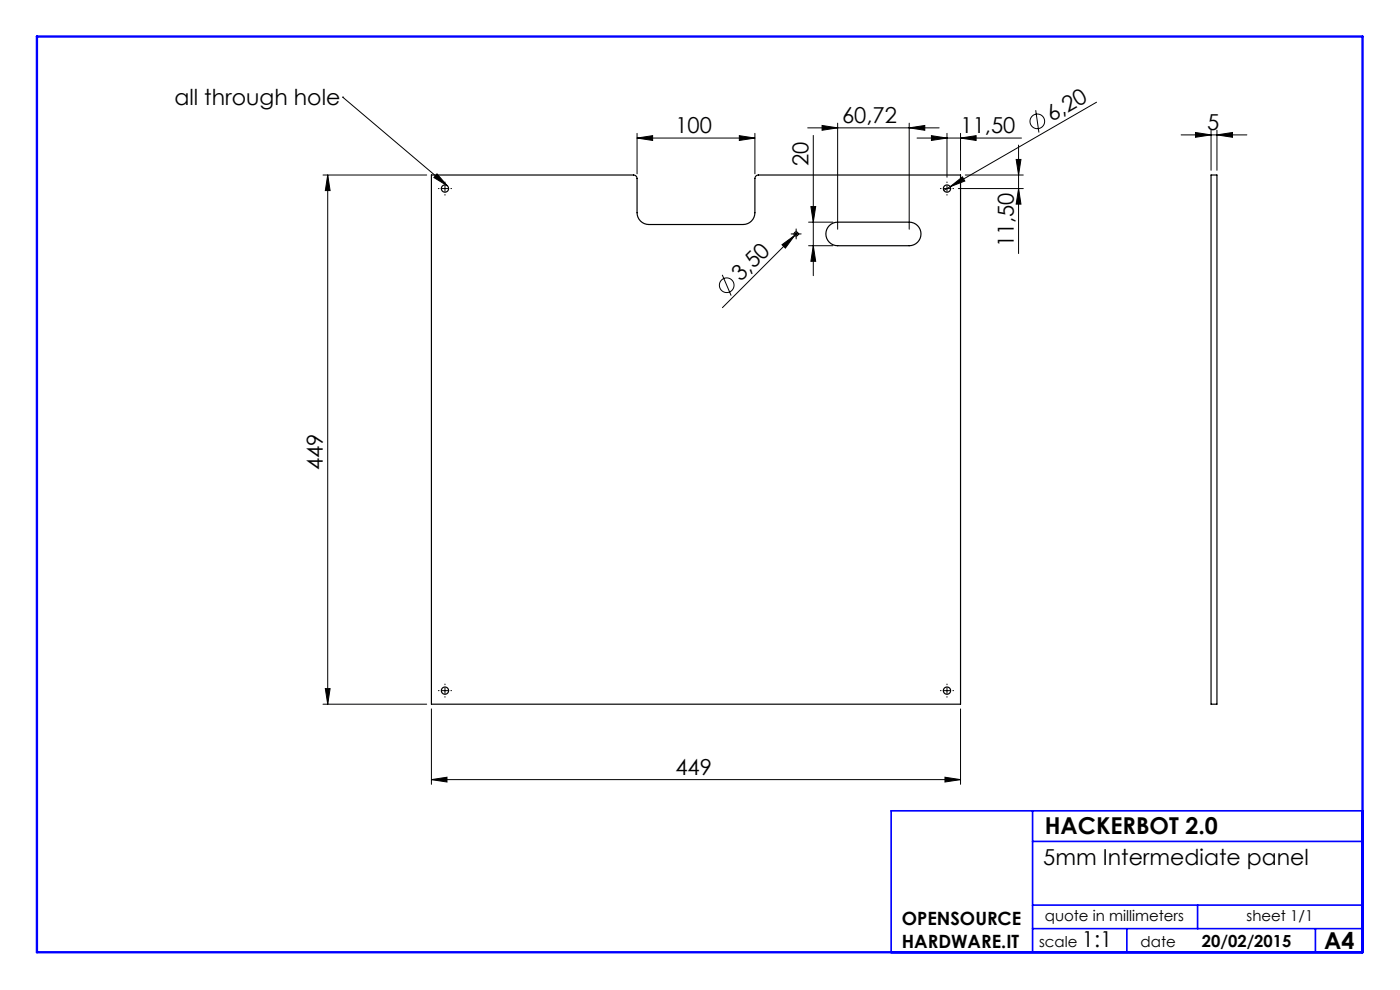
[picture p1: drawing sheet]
<svg xmlns="http://www.w3.org/2000/svg" width="297mm" height="210mm" viewBox="0 0 297 210" stroke-linecap="round" stroke-linejoin="round" font-family="sans-serif">
<g fill="none" stroke="#000" stroke-width=".21">
<path d="M68.5 37.1h22M69.5 37.1v112.3M69.5 37.1l.5 3.3h-1zM72.7 20.6h.1M72.7 20.6l22.2 18.8M92.7 36.9l2.2 2.5-2.9-1.7zM93.8 40h1.2M94.4 39.4v1.2M135.1 29.3l3.3-.5v1zM135.1 28.3v8.6M135.1 29.3h25M156.8 28.8l3.3 .5-3.3 .5z"/>
<path d="M160.1 28.3v8.6M171.4 27.1h27.8M172.5 28.7v29.8M174.4 26.6l3.3 .5-3.3 .5zM177.7 26.1v22.5M192.9 27.1l3.3-.5v1zM192.9 26.1v22.5M194.5 29.3h22.2M197.6 28.8l3.3 .5-3.3 .5zM200.3 40h1.2M200.9 28.3v9.3M200.9 39.4v1.2"/>
<path d="M201.6 39.6l2.6-2.1 .5 .9zM201.6 39.6l-1.4 .8M203.3 40h13.8M203.8 29.3l3.3-.5v1zM203.8 28.3v7.8M204.8 37.1h12.3M215.6 33.8h1l-.5 3.3zM216.1 30.8v23M216.1 40l.5 3.3h-1zM219.7 23.4l.7 4.7M232.6 21.7l-31 17.9M250.6 28.6h13.9"/>
<path d="M253.6 28.1l3.3 .5-3.3 .5zM256.9 27.6v8.5M258.2 28.6l3.3-.5v1zM258.2 27.6v8.5M153.2 58.3l1.9 4.4M165.9 51.9l2.7-2-2 2.7zM168.3 49.6h1.2M168.9 49v1.2M169.2 49.3l-15.9 16M171.5 47.1h5.2M171.5 52.1h5.2M172 43.8h1l-.5 3.3z"/>
<path d="M172.5 52.1l.5 3.3h-1zM68.5 149.4h22M69 146.1h1l-.5 3.3zM91.5 150.4v16M93.8 146.5h1.2M94.4 145.9v1.2M200.3 146.5h1.2M200.9 145.9v1.2M203.8 150.4v16M91.5 165.4l3.3-.5v1zM91.5 165.4h112.3M200.5 164.9l3.3 .5-3.3 .5z"/>
<circle cx="220.1" cy="25.7" r="1.56"/>
<circle cx="154.2" cy="60.5" r="1.56"/>
</g>
<g fill="none" stroke="#000" stroke-width=".21" stroke-dasharray="15.2 1.3 1.3 1.3">
<path d="M93.1 40h-.1M94.4 38.7v-.1M95.6 40h.2M199.6 40h-.1M200.9 38.7v-.1M202.1 40h.2M94.4 41.2v.2M168.3 49.6h-.5M168.9 49v-.4M168.9 50.2v.5M169.5 49.6h.5M200.9 41.2v.2"/>
<path d="M93.1 146.5h-.1M94.4 145.2v-.1M94.4 147.7v.2M95.6 146.5h.2M199.6 146.5h-.1M200.9 145.2v-.1M200.9 147.7v.2M202.1 146.5h.2"/>
</g>
<path d="M219.1 172v30M219.1 178.5h70M289.1 172h-100v30M219.1 197h70M219.1 192h70M239.1 197v5M254.1 192v5M279.1 197v5" fill="none" stroke="#00f" stroke-width=".35"/>
<path d="M7.8 7.7h281.3v194.3h-281.3z" fill="none" stroke="#00f" stroke-width=".5"/>
<g fill="#000">
<path d="M92.7 36.9l2.2 2.5-2.9-1.7zM201.6 39.6l2.6-2.1 .5 .9zM165.9 51.9l2.7-2-2 2.7z"/>
<path d="M69.5 37.1l.5 3.3h-1zM69 146.1h1l-.5 3.3zM172 43.8h1l-.5 3.3zM172.5 52.1l.5 3.3h-1z"/>
<path d="M135.1 29.3l3.3-.5v1zM156.8 28.8l3.3 .5-3.3 .5z"/>
<path d="M174.4 26.6l3.3 .5-3.3 .5zM192.9 27.1l3.3-.5v1z"/>
<path d="M216.1 40l.5 3.3h-1zM215.6 33.8h1l-.5 3.3z"/>
<path d="M253.6 28.1l3.3 .5-3.3 .5zM258.2 28.6l3.3-.5v1z"/>
<path d="M91.5 165.4l3.3-.5v1zM200.5 164.9l3.3 .5-3.3 .5zM197.6 28.8l3.3 .5-3.3 .5zM203.8 29.3l3.3-.5v1z"/>
</g>
<g fill="none" stroke="#000" stroke-width=".25">
<path d="M91.5 37.1h42.9a.75 .75 0 0 1 .7 .8v7.2a2.5 2.5 0 0 0 2.5 2.5h20a2.5 2.5 0 0 0 2.5-2.5v-7.2a.75 .75 0 0 1 .8-.8h42.9v112.3h-112.3zM256.9 37.1h1.3v112.3h-1.3zM175.9 47.9a2.5 2.5 0 0 1 1.8-.8h15.2a2.5 2.5 0 0 1 2.5 2.5 2.5 2.5 0 0 1-2.5 2.5h-15.2a2.5 2.5 0 0 1-2.3-1.5 2.5 2.5 0 0 1 .5-2.7z"/>
<circle cx="94.4" cy="40" r=".77"/>
<circle cx="200.9" cy="40" r=".77"/>
<circle cx="168.9" cy="49.6" r=".44"/>
<circle cx="94.4" cy="146.5" r=".78"/>
<circle cx="200.9" cy="146.5" r=".77"/>
</g>
<g font-size="4.9">
<text x="221.6" y="176.9">HACKERBOT 2.0</text>
<text x="280.9" y="201.3">A4</text>
</g>
<g font-size="4.7">
<text x="37" y="22.3">all through hole</text>
<text x="143.3" y="28.3">100</text>
<text x="178.6" y="26.1">60,72</text>
<text x="203.8" y="28.3">11,50</text>
<text x="223.1" y="25.9" transform="rotate(-30 223.1 25.9)">6,20</text>
<text x="256.1" y="27.6">5</text>
<text x="171.5" y="35.2" transform="rotate(-90 171.5 35.2)">20</text>
<text x="215.1" y="52.5" transform="rotate(-90 215.1 52.5)">11,50</text>
<text x="157.2" y="59.9" transform="rotate(-45 157.2 59.9)">3,50</text>
<text x="68.5" y="99.8" transform="rotate(-90 68.5 99.8)">449</text>
<text x="143.3" y="164.4">449</text>
<text x="221.3" y="183.4">5mm Intermediate panel</text>
<text x="229.5" y="200.8">1:1</text>
</g>
<g font-size="3.9">
<text x="191.3" y="196.2">OPENSOURCE</text>
<text x="191.3" y="201.1">HARDWARE.IT</text>
</g>
<text font-size="3.5" x="255" y="200.8">20/02/2015</text>
<g font-size="3.2">
<text x="221.6" y="195.4">quote in millimeters</text>
<text x="264.5" y="195.4">sheet 1/1</text>
<text x="220.4" y="200.8">scale</text>
<text x="242" y="200.8">date</text>
</g>
</svg>
